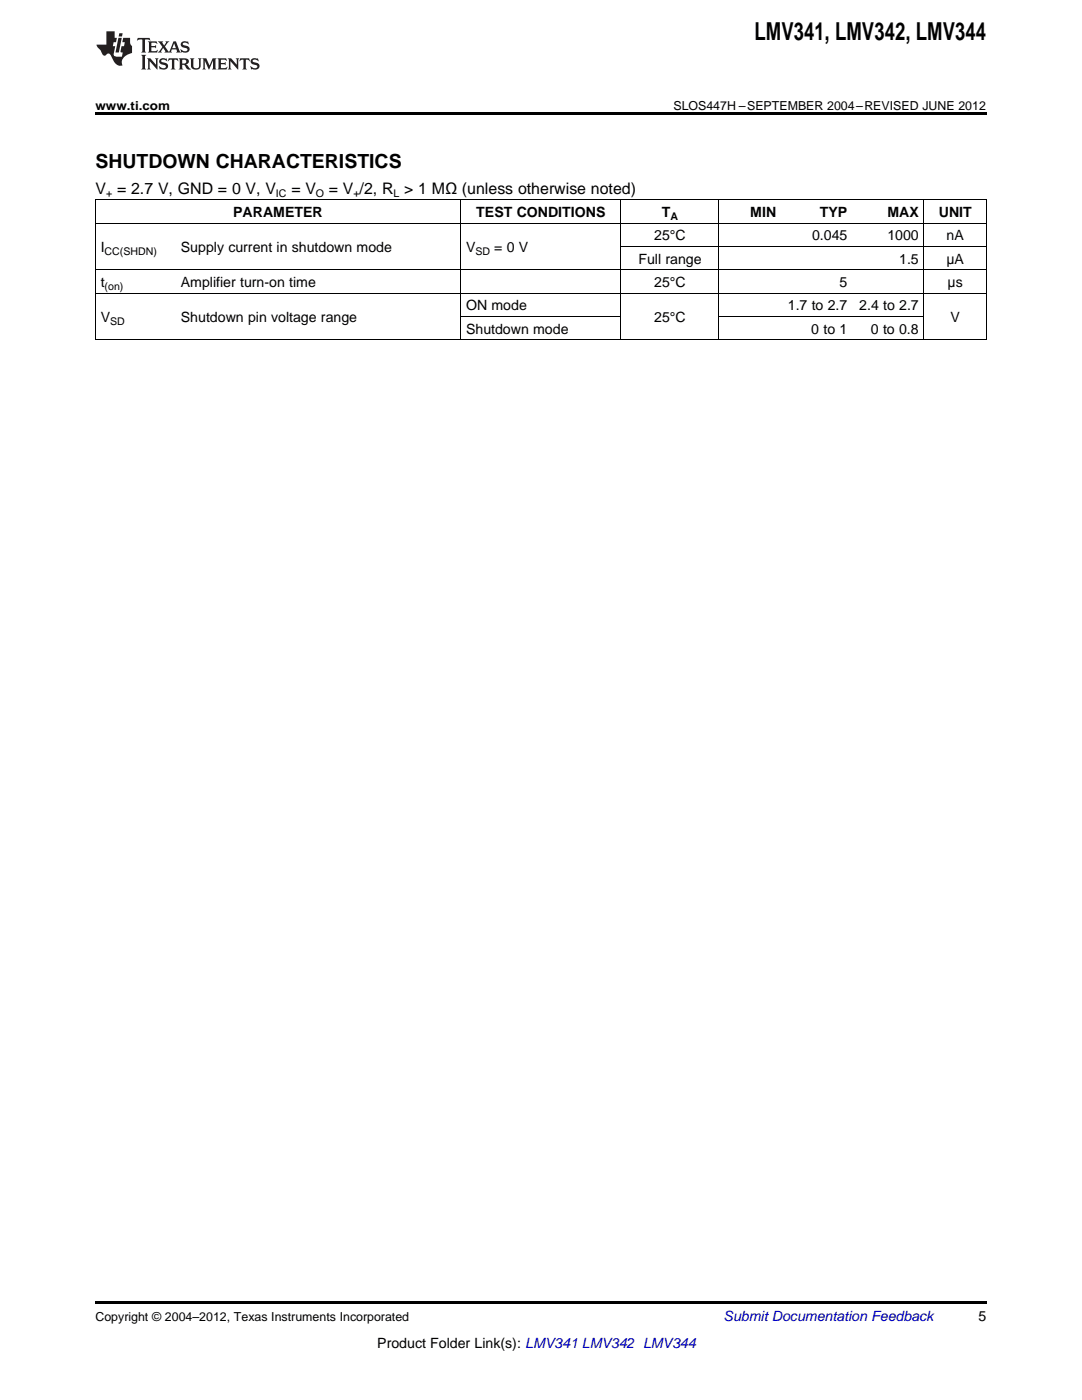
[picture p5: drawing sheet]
<svg xmlns="http://www.w3.org/2000/svg" width="216mm" height="279mm" viewBox="0 0 216 279" stroke-linecap="round" stroke-linejoin="round" font-family="sans-serif">
<g fill="#231f20">
<path d="M27.5 7.6l-.1 .5 .4-.2h.6v.1v2.1l-.2 .4h1l-.3-.4v-2.1l.1-.1h.5l.5 .2-.2-.5zM29.5 8.3l.2 .3v1.5l-.2 .4h1.8l.2-.6a1.04 1.04 0 0 1-1.3 .2v-.7h.6l.3 .2v-.6l-.3 .2h-.6v-.6l.8-.1 .4 .3-.2-.5zM31.5 8.3l.9 1.1-.9 1.1h.8l-.2-.2 .5-.7 .4 .7-.2 .2h1.5l-.1-.2 .1-.4h.9l.1 .4-.2 .2h1l-.3-.3-.7-1.9h-.5l-.9 2-.8-1 .9-1h-.8l.1 .3-.3 .5-.4-.6 .2-.2zM34.7 8.6l.4 1h-.7zM36.3 8.4a.63 .63 0 0 0-.2 .7 .63 .63 0 0 0 .6 .4l.6 .2 .1 .2a.75 .75 0 0 1-.7 .4 .75 .75 0 0 1-.6-.5l.1 .7 .1-.1a1.11 1.11 0 0 0 1.5-.6 1.13 1.13 0 0 0-1.2-.8l-.1-.4a1.04 1.04 0 0 1 1.2 .2l-.2-.5-.1 .1-.5-.2zM28.2 10.9l.2 .4v2.2l-.2 .4h1l-.3-.4v-2.2l.3-.4zM29.3 11.6l.3 .4v1.5l-.3 .4h.8l-.2-.4v-1.3l1.5 1.7v-1.9l.2-.4h-.7l.2 .4v.9l-1.1-1.3zM32 11.8a.62 .62 0 0 0-.2 .7 .62 .62 0 0 0 .6 .4l.6 .1 .1 .3a.76 .76 0 0 1-.7 .3 .76 .76 0 0 1-.6-.4l.1 .7 .1-.1a1.11 1.11 0 0 0 1.5-.6 1.13 1.13 0 0 0-1.2-.8l-.1-.4a1.04 1.04 0 0 1 1.2 .2l-.2-.6-.1 .1-.5-.1zM33.7 11.6l-.2 .6a.61 .61 0 0 1 .8-.3v1.6l-.2 .4h.9l-.2-.4v-1.6a.63 .63 0 0 1 .8 .3l-.2-.6zM35.6 11.6l.3 .4v1.5l-.3 .4h1l-.2-.2v-.8l.5 .2a.76 .76 0 0 0 1.2 .7l-1-1a.58 .58 0 0 0 .6-.5 .58 .58 0 0 0-.5-.6zM36.4 11.9h.1a.45 .45 0 0 1 .5 .1 .45 .45 0 0 1 .1 .5l-.7 .2zM37.9 11.6l.2 .2a2.17 2.17 0 0 0 .3 1.9 .99 .99 0 0 0 1.6-.6v-1.1l.2-.4h-.7l.2 .2a1.92 1.92 0 0 1-.2 1.8 .6 .6 0 0 1-.9-.5v-1.1l.2-.4zM40.4 11.6l.2 .4v1.5l-.2 .4h.7l-.2-.4v-1.4l.8 1.8 .8-1.8v1.4l-.2 .4h.9l-.2-.4v-1.5l.2-.4h-.8l-.6 1.5-.6-1.5zM43.4 11.6l.2 .4v1.5l-.2 .4h1.8l.2-.6a1.04 1.04 0 0 1-1.3 .1v-.6h.5l.4 .2v-.6l-.4 .2h-.5v-.7h.8l.3 .3-.1-.6zM45.5 11.6l.2 .4v1.5l-.2 .4h.7l-.2-.4v-1.3l1.5 1.7v-1.9l.2-.4h-.7l.2 .4v.9l-1.1-1.3zM47.9 11.6l-.1 .6a.61 .61 0 0 1 .8-.3v1.6l-.3 .4h1l-.3-.4 .1-1.6a.63 .63 0 0 1 .7 .3l-.1-.6zM50.2 11.8a.62 .62 0 0 0-.2 .7 .62 .62 0 0 0 .6 .4l.6 .1 .2 .3a.76 .76 0 0 1-.8 .3 .76 .76 0 0 1-.6-.4l.1 .7 .2-.1a1.11 1.11 0 0 0 1.5-.6 1.13 1.13 0 0 0-1.3-.8l-.1-.4a1.04 1.04 0 0 1 1.2 .2l-.1-.6-.2 .1-.5-.1z"/>
<path d="M21.2 6.3v2.6h-1.9l.1 .4 .7 .9a.91 .91 0 0 0 1 .8 .56 .56 0 0 1 .5-.3 .56 .56 0 0 1 .5 .3l.4 .8a1.53 1.53 0 0 0 1.9 1.2 1.54 1.54 0 0 1 1-2.1l.9-.3v-1.4a1.52 1.52 0 0 1-.3-1.6h-1.4l-.2 .8h.5l-.2 .8h-.4l-.2 1v.2l.4 .1-.2 .8a1.93 1.93 0 0 1-1.6-.3l.3-1.8h-.5l.2-.8h.4l.2-.8h-.4v-1.3zM23.6 7.6l-.6 2.9h.7l.6-2.9zM23.8 6.6l-.1 .7h.6l.2-.7z"/>
</g>
<path d="M19 22.5h177.8v.5h-177.8zM19 259.7h177.8v.5h-177.8z" fill="#000"/>
<g fill="none" stroke="#000" stroke-width=".2">
<path d="M19 39.9h177.8M19.1 39.9v28M91.9 39.9v28M123.9 39.9v28M143.5 39.9v28M184.3 39.9v28M196.8 39.9v28M19 58.5h177.8M19 53.9h177.8M19 44.5h177.8M123.9 49.2h72.9M19 67.8h177.8"/>
<path d="M91.9 63.2h32M143.5 63.2h40.9"/>
</g>
<text font-size="4.9" x="150.6" y="7.9">LMV341, LMV342, LMV344</text>
<text font-size="3.9" x="19" y="33.5">SHUTDOWN CHARACTERISTICS</text>
<g font-size="3.2">
<text x="19" y="38.7">V = 2.7 V, GND = 0 V, V</text>
<text x="58.1" y="38.7">= V</text>
<text x="65.6" y="38.7">= V /2, R &gt; 1 MΩ (unless otherwise noted)</text>
</g>
<g font-size="2.8">
<text x="46.5" y="43.3">PARAMETER</text>
<text x="95" y="43.3">TEST CONDITIONS</text>
<text x="130.5" y="48">25°C</text>
<text x="132.1" y="43.3">T</text>
<text x="149.7" y="43.3">MIN</text>
<text x="162" y="48">0.045</text>
<text x="163.6" y="43.3">TYP</text>
<text x="177.1" y="43.3">MAX</text>
<text x="177.1" y="48">1000</text>
<text x="187.3" y="43.3">UNIT</text>
<text x="188.9" y="48">nA</text>
<text x="20.1" y="50.3">I</text>
<text x="36.1" y="50.3">Supply current in shutdown mode</text>
<text x="93" y="50.3">V</text>
<text x="98.6" y="50.3">= 0 V</text>
<text x="127.4" y="52.6">Full range</text>
<text x="179.4" y="52.6">1.5</text>
<text x="188.8" y="52.6">μA</text>
<text x="20.1" y="57.3">t</text>
<text x="36.1" y="57.3">Amplifier turn-on time</text>
<text x="130.5" y="57.3">25°C</text>
<text x="167.5" y="57.3">5</text>
<text x="189.1" y="57.3">μs</text>
<text x="20.1" y="64.3">V</text>
<text x="36.1" y="64.3">Shutdown pin voltage range</text>
<text x="93" y="61.9">ON mode</text>
<text x="130.5" y="64.3">25°C</text>
<text x="157.2" y="61.9">1.7 to 2.7</text>
<text x="171.4" y="61.9">2.4 to 2.7</text>
<text x="189.7" y="64.3">V</text>
<text x="93" y="66.6">Shutdown mode</text>
<text x="161.9" y="66.6">0 to 1</text>
<text x="173.8" y="66.6">0 to 0.8</text>
<text x="195.3" y="263.6">5</text>
<text x="75.3" y="269">Product Folder Link(s): LMV341 LMV342 LMV344</text>
</g>
<text font-size="2.8" fill="#0000c8" x="144.4" y="263.6">Submit Documentation Feedback</text>
<g font-size="2.5">
<text x="19" y="21.9">www.ti.com</text>
<text x="134.4" y="21.9">SLOS447H –SEPTEMBER 2004–REVISED JUNE 2012</text>
<text x="19" y="263.6">Copyright © 2004–2012, Texas Instruments Incorporated</text>
</g>
<g font-size="2.1">
<text x="21.2" y="39.3">+</text>
<text x="55.1" y="39.3">IC</text>
<text x="63" y="39.3">O</text>
<text x="70.5" y="39.3">+</text>
<text x="78.5" y="39.3">L</text>
<text x="133.8" y="43.9">A</text>
<text x="20.9" y="50.9">CC(SHDN)</text>
<text x="94.9" y="50.9">SD</text>
<text x="20.9" y="57.9">(on)</text>
<text x="22" y="64.8">SD</text>
</g>
</svg>
